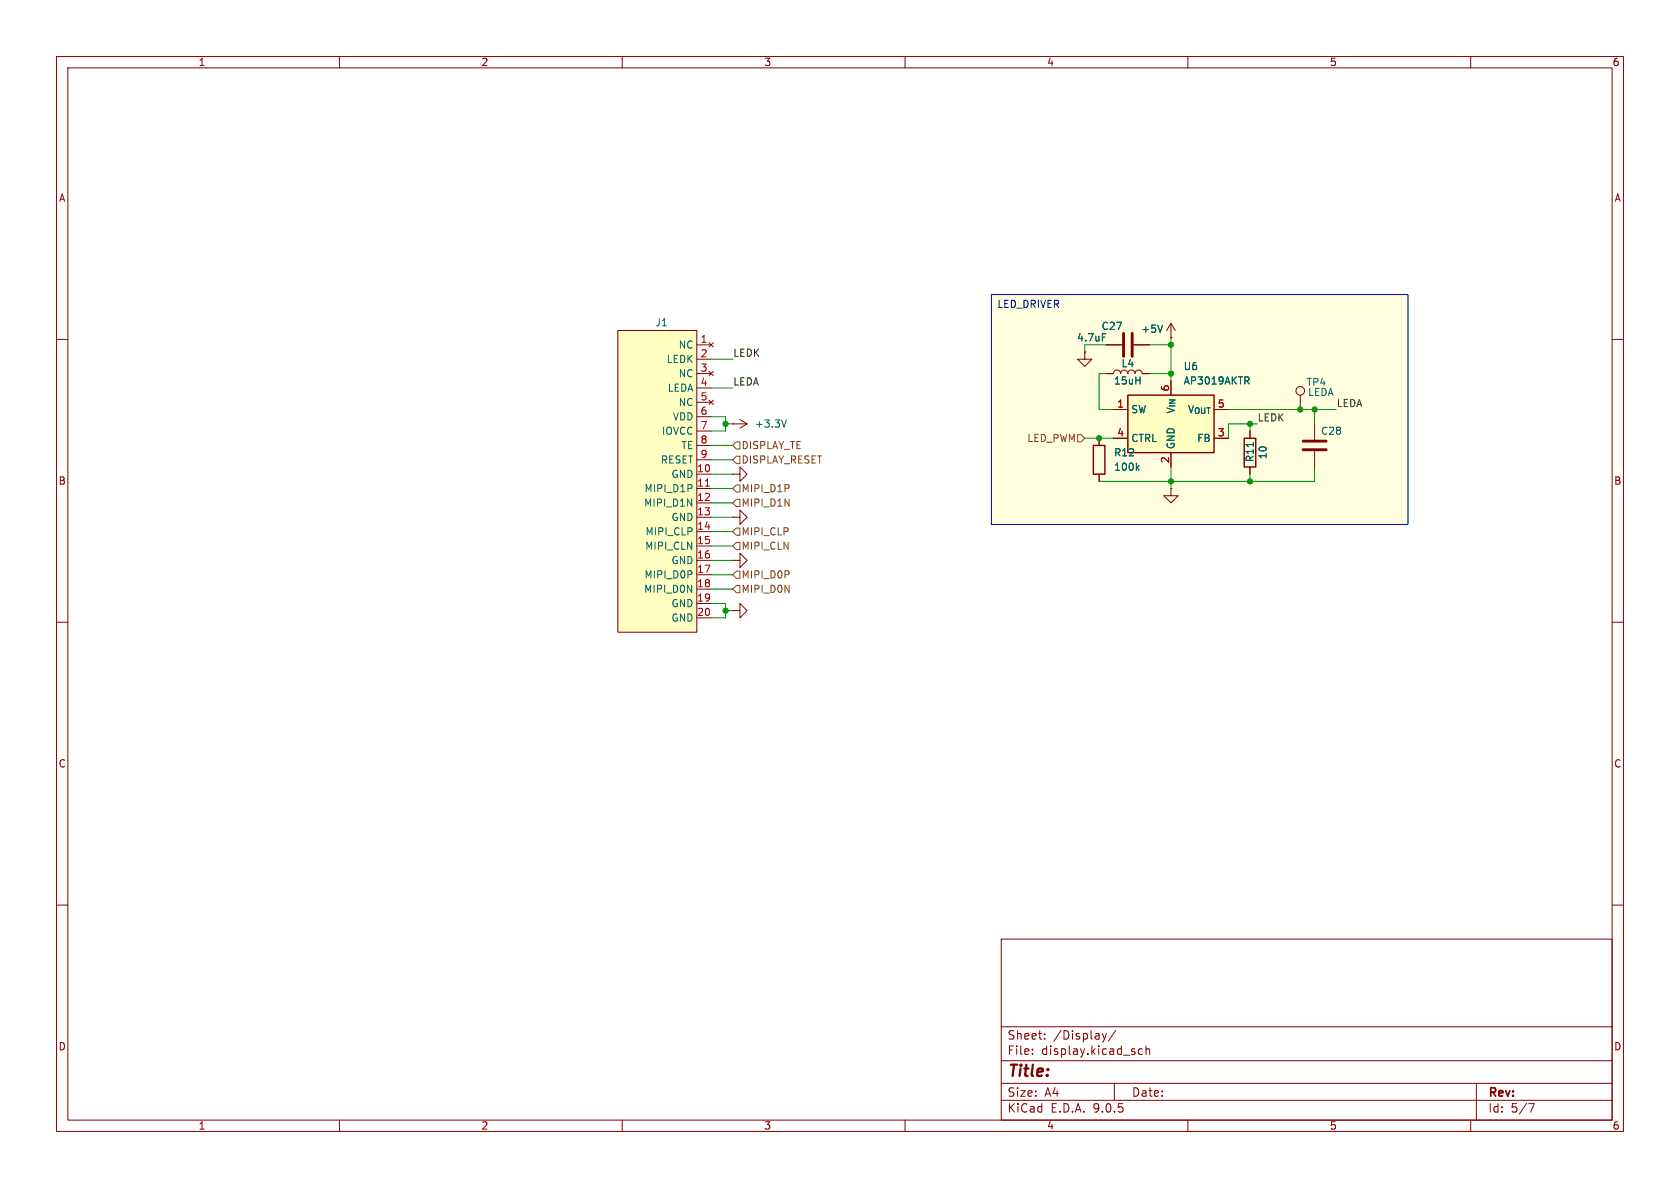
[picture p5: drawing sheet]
<svg xmlns="http://www.w3.org/2000/svg" width="297mm" height="210mm" viewBox="0 0 297 210" stroke-linecap="round" stroke-linejoin="round" font-family="sans-serif">
<g fill="none" stroke="#840000" stroke-width=".18">
<path d="M10 10h277v190h-277zM12 12h273v186h-273zM60 10v2M110 10v2M160 10v2M210 10v2M260 10v2M10 60h2M285 60h2M10 110h2M285 110h2M10 160h2"/>
<path d="M177 166h108v32h-108zM285 160h2M60 198v2M110 198v2M160 198v2M177 194.5h108M177 191.5h108M177 187.5h108M177 181.5h108M182.5 186.3v.1M182.5 185.5v.1M184.7 183.6v.1"/>
<path d="M184.7 182.8v.1M194.9 182.7l.3 1M195.2 183.7l-.1 .4-.2 .1M195.6 182.7l-.4 1M197 191.5v3M197.2 182.1l-1.2 2M202 185.5l-.5-.1-.3 .3v.4l.2 .2h.6M202.6 185.5l.2-.1 .4 .1v.9M202.6 184.9v1.5M210 198v2M260 198v2M261 191.5v6.5"/>
<path d="M270.2 195.1h1l-.6 1.5"/>
</g>
<path d="M175.3 52.1h73.6v40.6h-73.6z" fill="#ffffe0"/>
<path d="M129.5 74.9h.1M129.5 74.9h2.6M130.8 74.2l1.3 .7M132.1 74.9l-1.3 .8M207 86.4v1.2h1.3l-1.3 1.3-1.3-1.3h1.3M207 86.4h.1" fill="none" stroke="#840000" stroke-width=".18"/>
<path d="M139 74.2l-.4 1.3" fill="none" stroke="#006464" stroke-width=".18"/>
<path d="M199.4 69.9h15.2v10.1h-15.2z" fill="#ffffc2"/>
<path d="M193.3 78.7h2v5.1h-2zM199.4 69.9h15.2v10.1h-15.2zM220 77.5h2v5.1h-2z" fill="none" stroke="#840000" stroke-width=".25"/>
<g fill="none" stroke="#840000" stroke-width=".18">
<path d="M207 59.7h.1M207 57.2v2.5M207 57.2l-.8 1.2M207 57.2l.8 1.2M191.8 62.2v1.3h1.2l-1.2 1.3-1.3-1.3h1.3M191.8 62.2h.1M194.3 77.5v1.2M195.6 66h1.2a.64 .64 0 0 1 .7-.6 .64 .64 0 0 1 .6 .6 .64 .64 0 0 1 .7-.6 .64 .64 0 0 1 .6 .6 .64 .64 0 0 1 .6-.6 .64 .64 0 0 1 .7 .6 .64 .64 0 0 1 .6-.6 .64 .64 0 0 1 .6 .6h1.3M195.6 61h2.8M196.8 72.4h2.6M196.8 77.5h2.6M200.4 61h2.8"/>
<path d="M207 67.3v2.6M214.6 77.5h2.6M221 76.2v1.3M229.9 69.9v2.5M232.4 74.9v2.8M232.4 79.8v2.8M194.3 83.8v1.3M207 80v2.6M221 82.6v1.2"/>
<circle cx="229.9" cy="69.1" r=".76"/>
</g>
<path d="M205.5 57.5l-.4 1.2M220.4 67.3l.4 .6M220.7 66.7l.1 .2-.1 .3M221.6 78.2v.8M201 82.6l.4 .5M201.4 82.3l-.5 .5" fill="none" stroke="#006464" stroke-width=".18"/>
<path d="M198.6 58.9v4.1M200.2 58.9v4.1M230.4 78h4M230.4 79.5h4" fill="none" stroke="#840000" stroke-width=".51"/>
<path d="M109.2 58.4h14v53.4h-14z" fill="#ffffc2"/>
<g fill="none" stroke="#840000" stroke-width=".18">
<path d="M109.2 58.4h14v53.4h-14zM207 59.7h.1M123.2 61h2.5M123.2 63.5h2.5M123.2 66h2.5M123.2 68.6h2.5M123.2 71.1h2.5M123.2 73.7h2.5M123.2 76.2h2.5M123.2 78.7h2.5M125.3 60.6l.8 .7M125.3 65.7l.8 .7"/>
<path d="M125.3 70.7l.8 .8M126.1 60.6l-.8 .7M126.1 65.7l-.8 .7M126.1 70.7l-.8 .8M191.8 62.2h.1M194.3 77.5v1.2M195.6 61h2.8M195.6 66h1.2M196.8 72.4h2.6M196.8 77.5h2.6M200.4 61h2.8M201.9 66h1.3"/>
<path d="M207 67.3v2.6M214.6 77.5h2.6M221 76.2v1.3M123.2 81.3h2.5M123.2 83.8h2.5M123.2 86.4h2.5M123.2 88.9h2.5M123.2 91.4h2.5M123.2 94h2.5M123.2 96.5h2.5M123.2 99.1h2.5M129.5 99.1h1.3v-1.3l1.3 1.3-1.3 1.2v-1.2"/>
<path d="M129.5 99.1h.1M129.5 83.8h1.3v-1.2l1.3 1.2-1.3 1.3v-1.3M129.5 83.8h.1M129.5 91.4h1.3v-1.2l1.3 1.2-1.3 1.3v-1.3M129.5 91.4h.1M194.3 83.8v1.3M207 80v2.6M221 82.6v1.2M123.2 101.6h2.5M123.2 104.1h2.5M123.2 106.7h2.5M123.2 109.2h2.5"/>
<path d="M129.5 108h1.3v-1.3l1.3 1.3-1.3 1.2v-1.2M129.5 108h.1"/>
</g>
<path d="M124.7 85.9h.7" fill="none" stroke="#a90000" stroke-width=".18"/>
<path d="M130.2 78.1h.6v1.3h-.6l-.7-.7zM190.5 76.8h.6l.7 .7-.7 .6h-.6zM130.2 85.7h.6v1.3h-.6l-.7-.6zM130.2 88.3h.6v1.2h-.6l-.7-.6zM130.2 80.6h.6v1.3h-.6l-.7-.6zM130.2 93.3h.6v1.3h-.6l-.7-.6zM130.2 95.9h.6v1.3h-.6l-.7-.7zM130.2 101h.6v1.2h-.6l-.7-.6zM130.2 103.5h.6v1.3h-.6l-.7-.7z" fill="none" stroke="#725600" stroke-width=".18"/>
<g fill="none" stroke="#009600" stroke-width=".18">
<path d="M207 59.7v7.6M125.7 63.5h3.8M125.7 73.7h2.6v2.5h-2.6M125.7 78.7h3.8M125.7 68.6h3.8M128.3 74.9h1.2M191.8 77.5h5M195.6 66h-1.3v6.4h2.5M195.6 61h-3.8v1.2M203.2 61h3.8M203.2 66h3.8M217.2 72.4h19"/>
<path d="M221 74.9v1.3M222.2 74.9h-5v2.6M232.4 72.4v2.5M125.7 81.3h3.8M125.7 83.8h3.8M125.7 94h3.8M125.7 86.4h3.8M125.7 91.4h3.8M125.7 99.1h3.8M125.7 96.5h3.8M125.7 88.9h3.8M207 82.6v3.8"/>
<path d="M221 83.8v1.3M232.4 82.6v2.5h-38.1M125.7 106.7h2.6v2.5h-2.6M125.7 101.6h3.8M125.7 104.1h3.8M128.3 108h1.2"/>
</g>
<path d="M175.3 52.1h73.6v40.6h-73.6z" fill="none" stroke="#0000c2" stroke-width=".18"/>
<path d="M205.5 57.5l-.4 1.2M220.4 67.3l.4 .6M220.7 66.7l.1 .2-.1 .3M221.6 78.2v.8M201 82.6l.4 .5M201.4 82.3l-.5 .5" fill="none" stroke="#006464" stroke-width=".18"/>
<g fill="#009600" stroke="#009600" stroke-width=".18">
<circle cx="194.3" cy="77.5" r=".46"/>
<circle cx="128.3" cy="74.9" r=".46"/>
<circle cx="128.3" cy="108" r=".46"/>
<circle cx="207" cy="66" r=".46"/>
<circle cx="207" cy="61" r=".46"/>
<circle cx="232.4" cy="72.4" r=".46"/>
<circle cx="229.9" cy="72.4" r=".46"/>
<circle cx="221" cy="85.1" r=".46"/>
<circle cx="221" cy="74.9" r=".46"/>
<circle cx="207" cy="85.1" r=".46"/>
</g>
<text font-size="2.8" fill="#840000" x="178" y="190.9">Title:</text>
<g font-size="2.1" fill="#840000">
<text x="178" y="184">Sheet:</text>
<text x="186.2" y="184">/Display/</text>
<text x="178" y="186.7">File:</text>
<text x="184.1" y="186.7">display.kicad_sch</text>
<text x="178" y="196.9">KiCad</text>
<text x="178" y="194.1">Size:</text>
<text x="184.7" y="194.1">A4</text>
<text x="185.7" y="196.9">E.D.A.</text>
<text x="193.3" y="196.9">9.0.5</text>
<text x="200" y="194.1">Date:</text>
<text x="263" y="194.3">Rev:</text>
<text x="263" y="196.9">Id:</text>
<text x="267.1" y="196.9">5/7</text>
</g>
<g font-size="1.8" fill="#840000">
<text x="35" y="11.9">1</text>
<text x="85" y="11.9">2</text>
<text x="135" y="11.9">3</text>
<text x="185" y="11.9">4</text>
<text x="235" y="11.9">5</text>
<text x="285" y="11.9">6</text>
<text x="10.3" y="35.9">A</text>
<text x="285.3" y="35.9">A</text>
<text x="10.3" y="85.9">B</text>
<text x="285.3" y="85.9">B</text>
<text x="10.3" y="135.9">C</text>
<text x="285.3" y="135.9">C</text>
<text x="10.3" y="185.9">D</text>
<text x="285.3" y="185.9">D</text>
<text x="35" y="199.9">1</text>
<text x="85" y="199.9">2</text>
<text x="135" y="199.9">3</text>
<text x="185" y="199.9">4</text>
<text x="235" y="199.9">5</text>
<text x="285" y="199.9">6</text>
</g>
<g font-size="1.8" fill="#006464">
<text x="115.8" y="57.9">J1</text>
<text x="194.6" y="58.5">C27</text>
<text x="201.7" y="59">+5V</text>
<text x="117.8" y="64.4">LEDK</text>
<text x="119.9" y="61.8">NC</text>
<text x="190.3" y="60.6">4.7uF</text>
<text x="198.2" y="65.1">L4</text>
<text x="209.2" y="65.6">U6</text>
<text x="117.9" y="69.4">LEDA</text>
<text x="119.9" y="66.9">NC</text>
<text x="119.9" y="72">NC</text>
<text x="196.8" y="68.2">15uH</text>
<text x="209.2" y="68.2">AP3019AKTR</text>
<text x="230.9" y="68.4">TP4</text>
<text x="231.1" y="70.2">LEDA</text>
<text x="116.9" y="77.1">IOVCC</text>
<text x="118.9" y="74.5">VDD</text>
<text x="133.4" y="75.8">+3.3V</text>
<text x="199.9" y="73.3">SW</text>
<text x="207.9" y="73.2" transform="rotate(-90 207.9 73.2)">V_{IN}</text>
<text x="209.9" y="73.3">V_{OUT}</text>
<text x="233.4" y="77.1">C28</text>
<text x="116.7" y="82.1">RESET</text>
<text x="120.4" y="79.6">TE</text>
<text x="196.9" y="80.9">R12</text>
<text x="196.9" y="83.4">100k</text>
<text x="199.9" y="78.3">CTRL</text>
<text x="207.9" y="79.5" transform="rotate(-90 207.9 79.5)">GND</text>
<text x="211.6" y="78.3">FB</text>
<text x="221.8" y="81.8" transform="rotate(-90 221.8 81.8)">R11</text>
<text x="224.1" y="81.3" transform="rotate(-90 224.1 81.3)">10</text>
<text x="113.8" y="89.8">MIPI_D1N</text>
<text x="113.8" y="87.2">MIPI_D1P</text>
<text x="118.6" y="84.7">GND</text>
<text x="114" y="94.8">MIPI_CLP</text>
<text x="118.6" y="92.3">GND</text>
<text x="114" y="97.4">MIPI_CLN</text>
<text x="118.6" y="99.9">GND</text>
<text x="113.8" y="105">MIPI_D0N</text>
<text x="113.8" y="102.5">MIPI_D0P</text>
<text x="118.6" y="107.5">GND</text>
<text x="118.6" y="110.1">GND</text>
</g>
<text font-size="1.8" fill="#0000c2" x="176.2" y="54.7">LED_DRIVER</text>
<g font-size="1.8" fill="#a90000">
<text x="123.8" y="60.7">1</text>
<text x="123.8" y="63.2">2</text>
<text x="123.8" y="65.8">3</text>
<text x="123.8" y="68.3">4</text>
<text x="123.8" y="70.9">5</text>
<text x="206.8" y="69.3" transform="rotate(-90 206.8 69.3)">6</text>
<text x="123.8" y="73.4">6</text>
<text x="123.8" y="75.9">7</text>
<text x="197.4" y="72.1">1</text>
<text x="197.4" y="77.2">4</text>
<text x="215.2" y="72.1">5</text>
<text x="215.2" y="77.2">3</text>
<text x="123.1" y="83.6">10</text>
<text x="123.8" y="78.5">8</text>
<text x="123.8" y="81">9</text>
<text x="206.8" y="82" transform="rotate(-90 206.8 82)">2</text>
<text x="123.1" y="86.1">11</text>
<text x="123.1" y="88.6">12</text>
<text x="123.1" y="91.2">13</text>
<text x="123.1" y="93.7">14</text>
<text x="123.1" y="96.3">15</text>
<text x="123.1" y="98.8">16</text>
<text x="123.1" y="101.3">17</text>
<text x="123.1" y="103.9">18</text>
<text x="123.1" y="106.4">19</text>
<text x="123.1" y="109">20</text>
</g>
<g font-size="1.8" fill="#0f0f0f">
<text x="129.5" y="63.2">LEDK</text>
<text x="129.5" y="68.2">LEDA</text>
<text x="222.2" y="74.6">LEDK</text>
<text x="236.2" y="72">LEDA</text>
</g>
<g font-size="1.8" fill="#725600">
<text x="131" y="82.1">DISPLAY_RESET</text>
<text x="131" y="79.6">DISPLAY_TE</text>
<text x="181.5" y="78.3">LED_PWM</text>
<text x="131" y="87.2">MIPI_D1P</text>
<text x="131" y="89.8">MIPI_D1N</text>
<text x="131" y="94.8">MIPI_CLP</text>
<text x="131" y="97.4">MIPI_CLN</text>
<text x="131" y="102.5">MIPI_D0P</text>
<text x="131" y="105">MIPI_D0N</text>
</g>
</svg>
